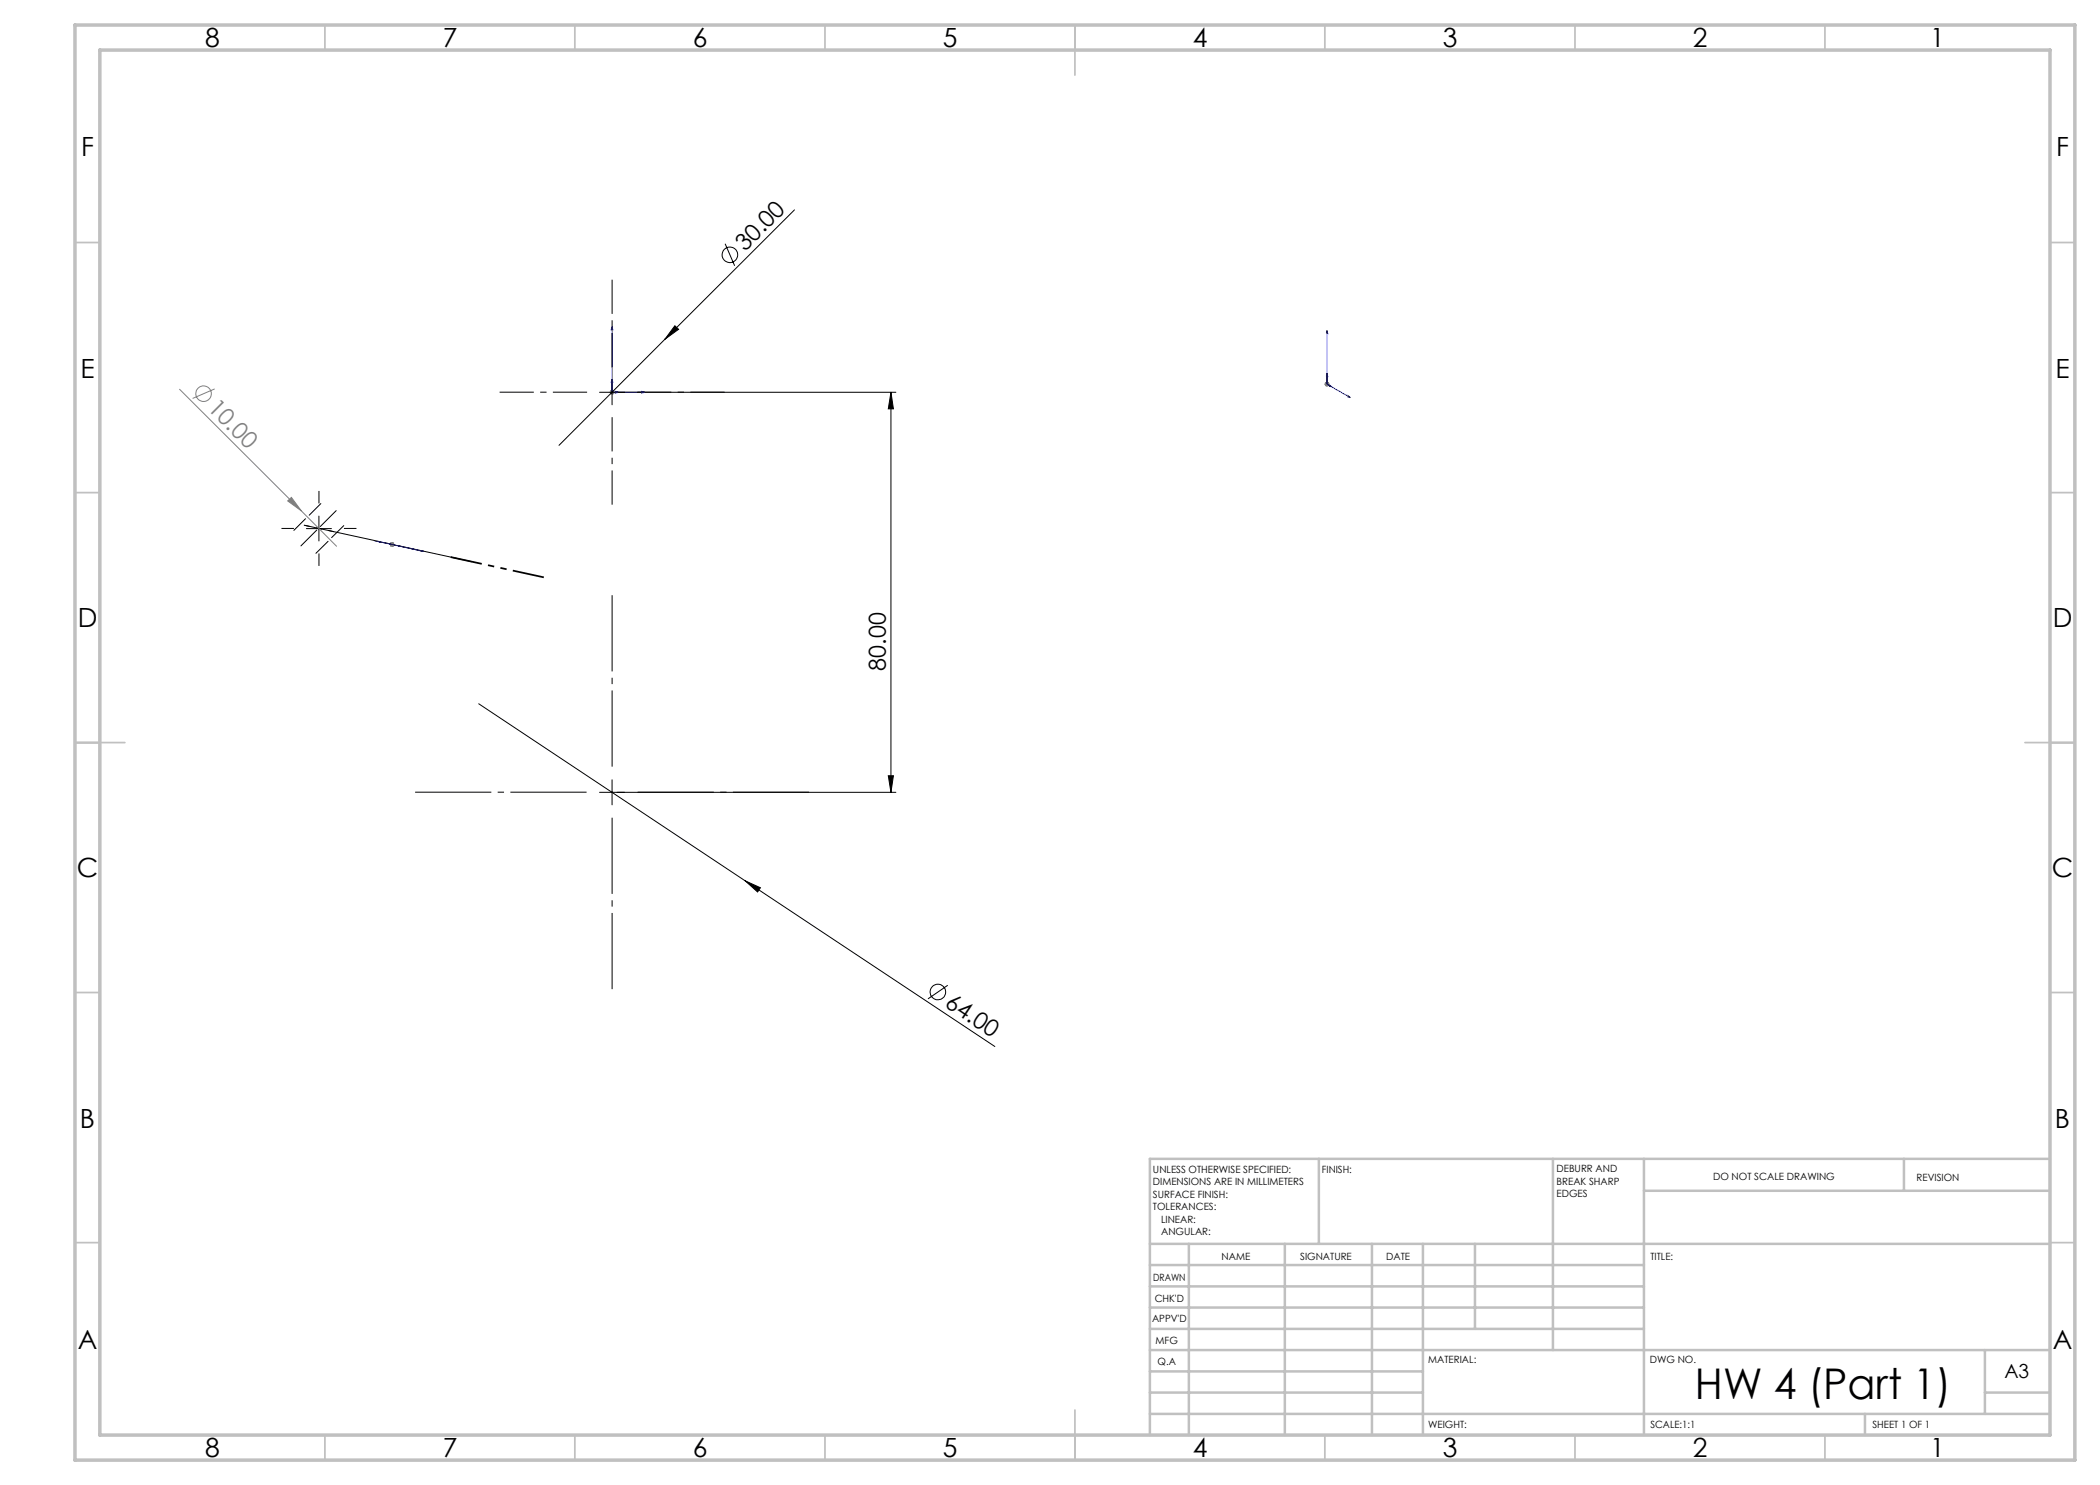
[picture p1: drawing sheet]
<svg xmlns="http://www.w3.org/2000/svg" width="420mm" height="297mm" viewBox="0 0 420 297" stroke-linecap="round" stroke-linejoin="round" font-family="sans-serif">
<g fill="none" stroke="#000" stroke-width=".2">
<path d="M145 48.8l1.9 4.4M158.9 42l-47.1 47.1M122.4 75.9v5.1M135 65.2l.7 .7-2.7 1.9zM178.2 78.5v80M178.2 78.5l.5 3.3h-1zM179.2 78.5h-59.3M61.1 103.7l-2.3 2.4M61.3 105.7h5M63.4 106l-3.2 3.2M63.8 103.2v5M64.2 100.7l-2.4 2.3"/>
<path d="M65.6 108.3l-2.4 2.4M67.2 102.1l-3.1 3.2M68.8 105.1l-2.5 2.4M95.7 140.8l53.3 35.4M122.4 156v5M177.7 155.1h1l-.5 3.4zM179.2 158.5h-59.3M149 176.2l3.1 1.3-.6 .9zM149 176.2l50 33.1M189.5 197.1l-3.9 2.7"/>
<circle cx="146" cy="51" r="1.56"/>
<circle cx="187.6" cy="198.4" r="1.57"/>
</g>
<g fill="none" stroke="#808080" stroke-width=".2">
<path d="M35.9 77.9l24.4 24.3M42.9 77.8l-4.4 1.9M121.9 78.5h1M122.1 78.1l.7 .7M122.4 78v.9M122.8 78.1l-.7 .7M264.9 76.8h1M265 76.5l.7 .7M265.4 76.3v1M265.7 76.5l-.7 .7M57.5 100.2l.8-.7 2 2.7zM60.3 102.2l7 7.1"/>
<path d="M77.9 108.9h1M78.1 108.5l.7 .8M78.4 108.4v1M78.8 108.5l-.7 .8"/>
<circle cx="40.7" cy="78.7" r="1.55"/>
</g>
<g fill="none" stroke="#00f" stroke-width=".2">
<path d="M122.4 65.3v13.2h6.6M122.4 65.3l.2 .7h-.4zM122.4 75.8l.2 .7h-.4zM123 78.3l.7 .2-.7 .1zM128.3 78.3l.7 .2-.7 .1zM265.4 76.8l4.7 2.7M265.4 66.1v10.7M265.4 76.8l.9 .6M265.4 66.1l.1 .6-.2-.1zM265.4 74.7l.1 .6-.2-.1zM265.9 77l.4 .4-.4-.1zM269.6 79.1l.5 .4-.5-.1z"/>
<path d="M75.7 108.3l.3 .1zM75.7 108.3l9 2M84.1 110.1l.6 .2z"/>
</g>
<path d="M58.8 105.7h-2.5M63.8 100.7v-2.5M63.8 110.7v2.5M68.8 105.7h2.5" fill="none" stroke="#000" stroke-width=".2" stroke-dasharray="15.2 1.3 1.3 1.3" stroke-linecap="butt"/>
<path d="M60.8 105l6 1.3" fill="none" stroke="#000" stroke-width=".2" stroke-dasharray="15.2 1.3 1.3 1.3" stroke-dashoffset="14.1" stroke-linecap="butt"/>
<path d="M94.6 112.4l-33.8-7.4M117.4 158.4h-34.5M122.4 153.4v-34.5M127.4 158.4h34.5M122.4 163.4v34.5" fill="none" stroke="#000" stroke-width=".2" stroke-dasharray="15.2 1.3 1.3 1.3" stroke-dashoffset="-.1" stroke-linecap="butt"/>
<path d="M109.2 115.6l-19.5-4.3" fill="none" stroke="#000" stroke-width=".35" stroke-dasharray="6.3 1.3 1.3 1.3 1.3 1.3" stroke-dashoffset="-.5" stroke-linecap="butt"/>
<path d="M117.4 78.4h-17.5M122.4 73.4v-17.5M127.4 78.4h17.5M122.4 83.4v17.5" fill="none" stroke="#000" stroke-width=".2" stroke-dasharray="15.2 1.3 1.3 1.3" stroke-dashoffset="8.4" stroke-linecap="butt"/>
<g fill="none" stroke="#c0c0c0" stroke-width=".35">
<path d="M65 5v5M115 5v5M165 5v5M215 5v10M265 5v5M315 5v5M365 5v5M15 48.5h5M410 48.5h5M15 98.5h5M410 98.5h5M15 148.5h10"/>
<path d="M405 148.5h10M15 198.5h5M410 198.5h5M15 248.5h5M410 248.5h5M65 287v5M115 287v5M165 287v5M215 282v10M265 287v5M315 287v5M365 287v5"/>
</g>
<g fill="none" stroke="#c0c0c0" stroke-width=".5">
<path d="M263.8 231.8v17M310.6 231.8v38.2M328.8 231.8v55.2M328.8 238.2h81.2M380.8 231.8v6.4M410 231.8h-180v55.2M230 248.8h180M230 257.3h98.8M230 253h98.8M237.8 248.8v38.2M257 248.8v38.2M274.4 248.8v38.2"/>
<path d="M284.6 248.8v38.2M295 248.8v17M230 265.8h98.8M230 261.5h98.8M230 278.5h54.6M230 274.3h54.6M230 270h180M397 278.5h13M397 270v12.8M230 282.8h180M373 282.8v4.2"/>
</g>
<path d="M15 5h400v287h-400zM20 10h390v277h-390z" fill="none" stroke="#c0c0c0" stroke-width=".7"/>
<g fill="#00f">
<path d="M128.3 78.3l.7 .2-.7 .1zM122.4 65.3l.2 .7h-.4z"/>
<path d="M123 78.3l.7 .2-.7 .1zM122.4 75.8l.2 .7h-.4zM269.6 79.1l.5 .4-.5-.1zM265.4 66.1l.1 .6-.2-.1zM265.9 77l.4 .4-.4-.1zM265.4 74.7l.1 .6-.2-.1zM84.1 110.1l.6 .2zM75.7 108.3l.3 .1zM84.1 110.1l.6 .2zM75.7 108.3l.3 .1z"/>
</g>
<g fill="#000">
<path d="M135 65.2l.7 .7-2.7 1.9zM149 176.2l3.1 1.3-.6 .9z"/>
<path d="M178.2 78.5l.5 3.3h-1zM177.7 155.1h1l-.5 3.4z"/>
</g>
<path d="M57.5 100.2l.8-.7 2 2.7z" fill="#808080"/>
<text font-size="8.5" x="339" y="279.7">HW 4 (Part 1)</text>
<g font-size="5.3">
<text x="41" y="9.5">8</text>
<text x="88.5" y="9.5">7</text>
<text x="138.5" y="9.5">6</text>
<text x="188.5" y="9.5">5</text>
<text x="238.5" y="9.5">4</text>
<text x="288.5" y="9.5">3</text>
<text x="338.5" y="9.5">2</text>
<text x="386" y="9.5">1</text>
<text x="16.2" y="31.3">F</text>
<text x="411.2" y="31.3">F</text>
<text x="16.1" y="75.5">E</text>
<text x="411.1" y="75.5">E</text>
<text x="15.5" y="125.5">D</text>
<text x="410.5" y="125.5">D</text>
<text x="15.4" y="175.5">C</text>
<text x="410.4" y="175.5">C</text>
<text x="16" y="225.5">B</text>
<text x="411" y="225.5">B</text>
<text x="15.5" y="269.8">A</text>
<text x="410.5" y="269.8">A</text>
<text x="41" y="291.5">8</text>
<text x="88.5" y="291.5">7</text>
<text x="138.5" y="291.5">6</text>
<text x="188.5" y="291.5">5</text>
<text x="238.5" y="291.5">4</text>
<text x="288.5" y="291.5">3</text>
<text x="338.5" y="291.5">2</text>
<text x="386" y="291.5">1</text>
</g>
<g font-size="4.7">
<text x="149" y="50.3" transform="rotate(-45 149 50.3)">30.00</text>
<text x="177.2" y="134.1" transform="rotate(-90 177.2 134.1)">80.00</text>
<text x="188.8" y="201.2" transform="rotate(34 188.8 201.2)">64.00</text>
</g>
<text font-size="4.7" fill="#808080" x="41.3" y="81.7" transform="rotate(45 41.3 81.7)">10.00</text>
<text font-size="3.9" x="400.9" y="275.5">A3</text>
<g font-size="2">
<text x="230.6" y="234.6">UNLESS OTHERWISE SPECIFIED:</text>
<text x="230.6" y="237.1">DIMENSIONS ARE IN MILLIMETERS</text>
<text x="230.6" y="239.6">SURFACE FINISH:</text>
<text x="264.4" y="234.6">FINISH:</text>
<text x="311.3" y="234.5">DEBURR AND</text>
<text x="311.3" y="237">BREAK SHARP</text>
<text x="311.3" y="239.5">EDGES</text>
<text x="342.6" y="236">DO NOT SCALE DRAWING</text>
<text x="383.3" y="236.2">REVISION</text>
<text x="230.6" y="242.1">TOLERANCES:</text>
<text x="232.2" y="244.6">LINEAR:</text>
<text x="232.2" y="247.1">ANGULAR:</text>
<text x="244.3" y="252">NAME</text>
<text x="260" y="251.9">SIGNATURE</text>
<text x="277.2" y="251.9">DATE</text>
<text x="330.1" y="251.9">TITLE:</text>
<text x="230.6" y="256.1">DRAWN</text>
<text x="230.9" y="260.3">CHK'D</text>
<text x="230.4" y="264.4">APPV'D</text>
<text x="231.1" y="268.8">MFG</text>
<text x="231.5" y="273">Q.A</text>
<text x="285.6" y="272.5">MATERIAL:</text>
<text x="330" y="272.5">DWG NO.</text>
<text x="285.6" y="285.5">WEIGHT:</text>
<text x="330.1" y="285.6">SCALE:1:1</text>
<text x="374.5" y="285.6">SHEET 1 OF 1</text>
</g>
</svg>
